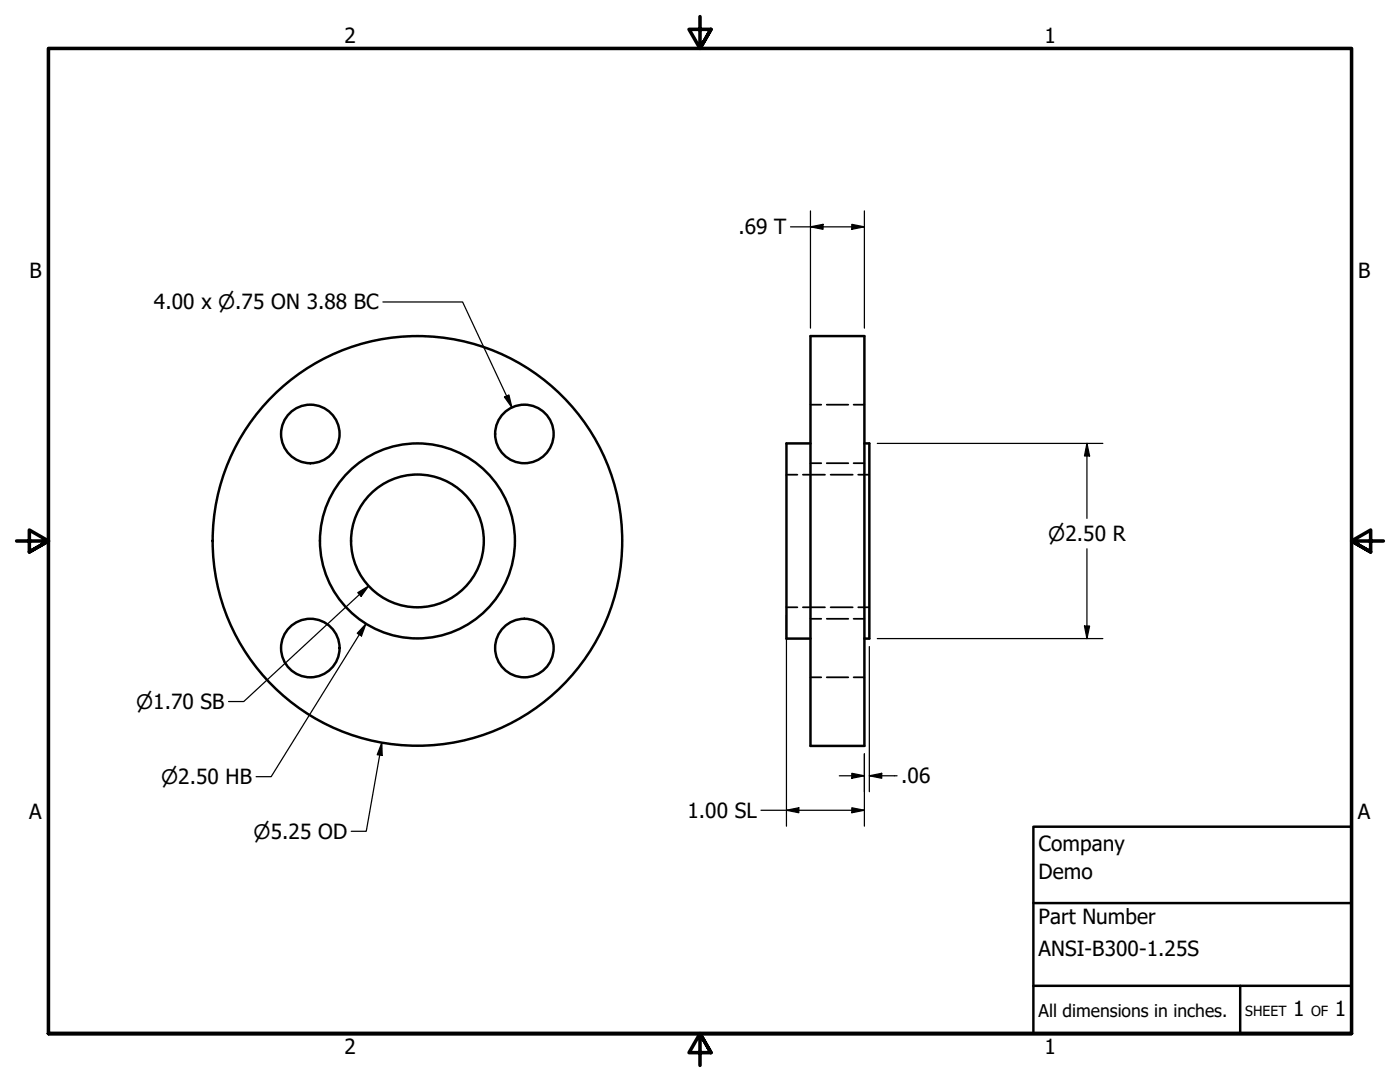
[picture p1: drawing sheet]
<svg xmlns="http://www.w3.org/2000/svg" width="279mm" height="216mm" viewBox="0 0 279 216" stroke-linecap="round" stroke-linejoin="round" font-family="sans-serif">
<!-- layer: Visible (ANSI) -->
<g fill="none" stroke="#000" stroke-width=".49">
<path d="M161.7 67.1h10.8v81.7h-10.8zM161.7 88.5h-4.7v38.9h4.7M172.5 88.5h1v38.9h-1"/>
<circle cx="61.9" cy="86.6" r="5.8"/>
<circle cx="104.7" cy="86.6" r="5.8"/>
<circle cx="83.3" cy="107.9" r="13.2"/>
<circle cx="83.3" cy="107.9" r="19.5"/>
<circle cx="83.3" cy="107.9" r="40.9"/>
<circle cx="61.9" cy="129.3" r="5.8"/>
<circle cx="104.7" cy="129.3" r="5.8"/>
</g>
<!-- layer: Hidden (ANSI) -->
<g fill="none" stroke="#000" stroke-width=".35">
<path d="M157 94.7h2.1M160.2 94.7h4.4M161.7 92.4h2.2M161.7 80.8h2.2M165 92.4h4.3M165 80.8h4.3M165.8 94.7h4.4M170.4 92.4h2.1M170.4 80.8h2.1M171.3 94.7h2.2M157 121.2h2.1M160.2 121.2h4.4"/>
<path d="M161.7 135.1h2.2M161.7 123.5h2.2M165 135.1h4.3M165 123.5h4.3M165.8 121.2h4.4M170.4 135.1h2.1M170.4 123.5h2.1M171.3 121.2h2.2"/>
</g>
<!-- layer: Border (ANSI) -->
<path d="M139.7 3.3v6.4l-2.2-3.8h4.4l-2.2 3.8 2.2-3.8M3.3 107.9h6.4l-3.8-2.1v4.3l3.8-2.2-3.8 2.2M276.1 107.9h-6.4l3.8-2.1v4.3l-3.8-2.2 3.8 2.2M9.7 206.2v-196.5h260v196.5h-260h260M141.9 210l-2.2-3.8 2.2 3.8h-4.4l2.2-3.8v6.4" fill="none" stroke="#000" stroke-width=".71"/>
<!-- layer: Title (ANSI) -->
<path d="M206.2 165h63.5v41.2h-63.5zM206.2 196.7h63.5M206.2 180.2h63.5M247.5 196.7v9.5" fill="none" stroke="#000" stroke-width=".49"/>
<!-- layer: Dimension (ANSI) -->
<g fill="none" stroke="#000" stroke-width=".25">
<path d="M157.8 45.3h14.7M161.7 45.3l2.6-.5v1zM161.7 42.1v23.4M170 44.8l2.5 .5-2.5 .5zM172.5 42.1v23.4M76.4 60.3h15.9l9.9 21M100.7 79.2l.9-.4 .6 2.5zM175.1 88.5h45M216.9 88.5l.6 2.5h-1.1zM216.9 88.5v14.9M71.4 118.3l2.2-1.4-1.5 2.1zM73.6 116.9l-25 23.1h-3"/>
<path d="M216.9 109.5v17.9M73 124.5l-.9 2.4-.8-.5zM73 124.5l-18.9 30.5h-3M157 122.8v42.1M173.5 129v29M175.1 127.4h45M216.4 124.9h1.1l-.6 2.5zM76.2 148.2l.1 2.5-1-.1zM76.2 148.2l-3.1 17.7h-3M167.5 154.8h5M170 154.3l2.5 .5-2.5 .5zM172.5 150.4v14.5"/>
<path d="M173.5 154.8l2.5-.5v1zM173.5 154.8h5.5M151.9 161.7h20.6M157 161.7l2.4-.5v1zM170 161.2l2.5 .5-2.5 .5z"/>
</g>
<g fill="#000">
<path d="M161.7 45.3l2.6-.5v1z" fill-rule="evenodd"/>
<path d="M170 44.8l2.5 .5-2.5 .5z" fill-rule="evenodd"/>
<path d="M100.7 79.2l.9-.4 .6 2.5z" fill-rule="evenodd"/>
<path d="M216.9 88.5l.6 2.5h-1.1z" fill-rule="evenodd"/>
<path d="M71.4 118.3l2.2-1.4-1.5 2.1z" fill-rule="evenodd"/>
<path d="M73 124.5l-.9 2.4-.8-.5z" fill-rule="evenodd"/>
<path d="M216.4 124.9h1.1l-.6 2.5z" fill-rule="evenodd"/>
<path d="M76.2 148.2l.1 2.5-1-.1z" fill-rule="evenodd"/>
<path d="M170 154.3l2.5 .5-2.5 .5z" fill-rule="evenodd"/>
<path d="M173.5 154.8l2.5-.5v1z" fill-rule="evenodd"/>
<path d="M157 161.7l2.4-.5v1z" fill-rule="evenodd"/>
<path d="M170 161.2l2.5 .5-2.5 .5z" fill-rule="evenodd"/>
</g>
<g font-size="4.2">
<text x="68.7" y="8.6">2</text>
<text x="208.4" y="8.6">1</text>
<text x="147.4" y="46.8">.69 T</text>
<text x="5.9" y="55.5">B</text>
<text x="271" y="55.5">B</text>
<text x="30.7" y="61.7">4.00 x ⌀.75 ON 3.88 BC</text>
<text x="179.8" y="156.3">.06</text>
<text x="5.8" y="163.4">A</text>
<text x="137.2" y="163.2">1.00 SL</text>
<text x="271" y="163.4">A</text>
<text x="207.3" y="169.8">Company</text>
<text x="207.3" y="175.4">Demo</text>
<text x="207.3" y="184.4">Part Number</text>
<text x="207.3" y="190.7">ANSI-B300-1.25S</text>
<text x="258.1" y="202.8">1</text>
<text x="266.4" y="202.8">1</text>
<text x="68.7" y="210.3">2</text>
<text x="208.4" y="210.3">1</text>
</g>
<g font-size="4">
<text x="209.2" y="107.9">⌀2.50 R</text>
<text x="27.2" y="141.4">⌀1.70 SB</text>
<text x="32.2" y="156.4">⌀2.50 HB</text>
<text x="50.6" y="167.4">⌀5.25 OD</text>
</g>
<text font-size="3.5" x="207.3" y="202.9">All dimensions in inches.</text>
<g font-size="2.8">
<text x="248.5" y="202.8">SHEET</text>
<text x="261.7" y="202.8">OF</text>
</g>
</svg>
